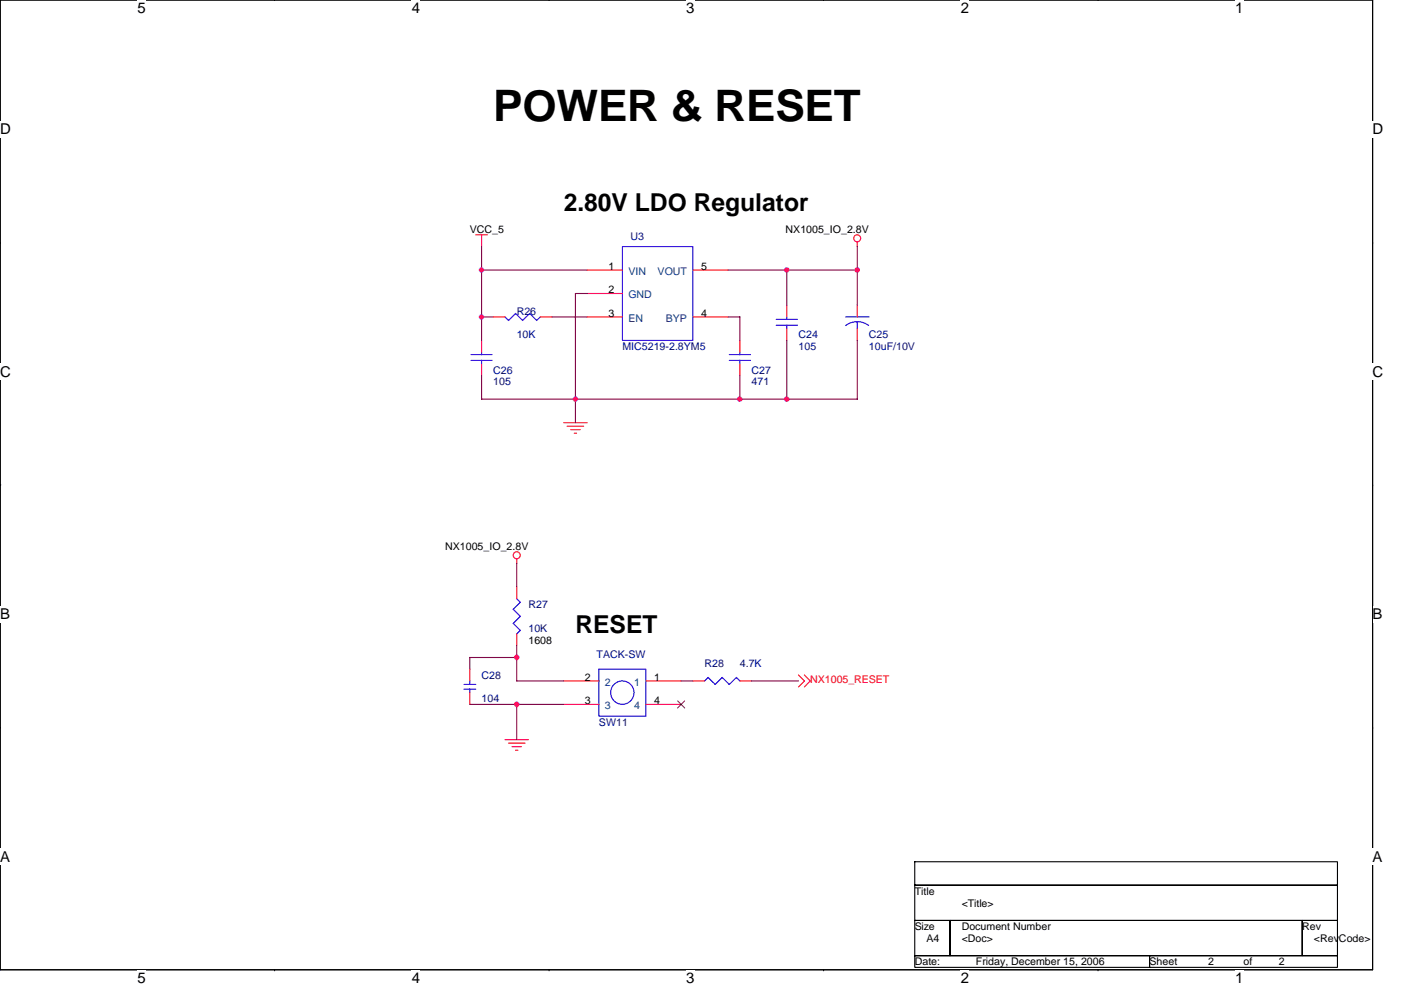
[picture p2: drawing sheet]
<svg xmlns="http://www.w3.org/2000/svg" width="297mm" height="210mm" viewBox="0 0 297 210" stroke-linecap="round" stroke-linejoin="round" font-family="sans-serif">
<path d="M0 0h291v205.6h-291z" fill="none" stroke="#000" stroke-width=".23"/>
<g fill="#fff">
<path d="M29.1 0h1.8v3.5h-1.8z"/>
<path d="M29.1 205.6h1.8v3.5h-1.8z"/>
</g>
<path d="M58.2 0h.1M58.2 205.6h.1" fill="none" stroke="#000" stroke-width=".23"/>
<g fill="#fff">
<path d="M87.3 0h1.8v3.5h-1.8z"/>
<path d="M87.3 205.6h1.8v3.5h-1.8z"/>
</g>
<path d="M116.4 0h.1M116.4 205.6h.1" fill="none" stroke="#000" stroke-width=".23"/>
<g fill="#fff">
<path d="M145.5 0h1.8v3.5h-1.8z"/>
<path d="M145.5 205.6h1.8v3.5h-1.8z"/>
</g>
<path d="M174.6 0h.1M174.6 205.6h.1" fill="none" stroke="#000" stroke-width=".23"/>
<g fill="#fff">
<path d="M203.7 0h1.8v3.5h-1.8z"/>
<path d="M203.7 205.6h1.8v3.5h-1.8z"/>
</g>
<path d="M232.8 0h.1M232.8 205.6h.1" fill="none" stroke="#000" stroke-width=".23"/>
<g fill="#fff">
<path d="M261.9 0h1.7v3.5h-1.7z"/>
<path d="M261.9 205.6h1.7v3.5h-1.7z"/>
<path d="M0 25.7h2.3v3.5h-2.3z"/>
<path d="M291 25.7h2.3v3.5h-2.3z"/>
<path d="M0 77.1h2.3v3.5h-2.3z"/>
<path d="M291 77.1h2.3v3.5h-2.3z"/>
</g>
<path d="M0 51.4h.1M291 51.4h.1" fill="none" stroke="#000" stroke-width=".23"/>
<g fill="#fff">
<path d="M0 128.5h2.1v3.5h-2.1z"/>
<path d="M291 128.5h2.1v3.5h-2.1z"/>
</g>
<path d="M0 102.8h.1M291 102.8h.1" fill="none" stroke="#000" stroke-width=".23"/>
<path d="M0 102.8h.1" fill="none" stroke="#000" stroke-width=".21"/>
<g fill="#fff">
<path d="M0 179.9h2.2v3.5h-2.2z"/>
<path d="M291 179.9h2.1v3.5h-2.1z"/>
</g>
<path d="M0 154.2h.1M291 154.2h.1M193.9 182.7h89.7v5h-89.7zM193.9 187.7h89.7v7.5h-89.7zM193.9 195.2h7.5v7.4h-7.5zM201.4 195.2h74.7v7.4h-74.7zM276.1 195.2h7.5v7.4h-7.5zM193.9 202.6h49.8v2.5h-49.8zM243.7 202.6h39.9v2.5h-39.9z" fill="none" stroke="#000" stroke-width=".23"/>
<g fill="none" stroke="#f00" stroke-width=".23">
<path d="M100.9 49.8h2.5M102.1 49.8v2.5M124.5 57.3h7.5M146.9 57.3h7.5M181.8 51.3v1M102.1 72.2v2.5M102.1 77.2v2.5M104.6 67.2h2.5M114.6 67.2h2.4M124.5 62.2h7.5M124.5 67.2h7.5M146.9 67.2h7.5"/>
<path d="M156.9 72.2v2.5M156.9 77.2v2.5M166.8 64.7v2.5M166.8 69.7v2.5M181.8 64.7v2.5M181.8 69.7v2.5M119.5 89.6h5M120.2 90.4h3.6M121 91.1h2M121.7 91.8h.6M109.6 118.5v1M109.6 124.5v2.5"/>
<path d="M109.6 134.4v2.5M99.6 141.9v2.5M99.6 146.9v2.5M107.1 156.8h5M107.8 157.6h3.5M108.6 158.3h2M109.3 159.1h.5M119.5 144.4h7.5M119.5 149.4h7.5M136.9 144.4h7.5M136.9 149.4h7.5M146.9 144.4h2.5"/>
<path d="M156.9 144.4h2.4M169.3 143.1l1.3 1.3-1.3 1.2M170.5 143.1l1.3 1.3-1.3 1.2"/>
<circle cx="181.7" cy="50.5" r=".74"/>
<circle cx="109.6" cy="117.7" r=".74"/>
</g>
<g fill="none" stroke="#00f" stroke-width=".23">
<path d="M132 52.3h14.9v19.9h-14.9zM99.9 76.4h4.4M99.9 75.2h4.4M102.1 74.7v.5M102.1 76.4v.8M109.3 66.4l1.5 1.6 1.5-1.5M109.3 66.5l-1.5 1.5-.7-.8M112.3 66.4l1.5 1.5M114.6 67.2l-.8 .8M154.6 76.4h4.5M154.6 75.2h4.5M156.9 74.7v.5"/>
<path d="M156.9 76.4v.8M164.6 69h4.5M164.6 67.7h4.5M166.8 67.2v.5M166.8 68.9v.8M179.3 67.2h5M181.8 68.2v1.5M184.2 69l-1.4-.7-1.1-.1-1.5 .3-.9 .5M108.8 129.2l1.5 1.5M109.6 127l.7 .7M110.3 127.7l-1.5 1.5M110.3 130.7l-1.5 1.5 1.5 1.5"/>
<path d="M110.3 133.7l-.8 .7M98.4 146.1h2.5M98.4 145.1h2.5M99.6 144.4v.7M99.6 146.1v.8M127 141.9h9.9v9.9h-9.9zM150.2 143.6l-.8 .8M153.1 143.6l-1.4 1.5-1.6-1.5M156.1 143.6l.8 .8M156.1 143.6l-1.5 1.5-1.5-1.5"/>
<circle cx="131.9" cy="146.9" r="2.48"/>
</g>
<path d="M143.7 148.6l1.5 1.5M145.2 148.6l-1.5 1.5" fill="none" stroke="#804000" stroke-width=".21"/>
<g fill="none" stroke="#800040" stroke-width=".23">
<path d="M102.1 57.3h22.4M102.1 52.3v19.9M154.4 57.3h27.4M166.8 57.2v7.5M181.8 52.3v12.4M102.1 67.2h2.5M117 67.2h7.5M124.5 62.2h-2.5v27.4M154.4 67.2h2.5M156.9 67.2v5M156.9 79.6v5M166.8 72.2v12.4"/>
<path d="M181.8 72.2v12.4h-79.7v-4.9M109.6 119.5v5M109.6 136.9v7.5M109.6 139.4h-10v2.5M99.6 149.4h19.9M109.5 144.4h10M109.6 149.3v7.5M144.4 144.4h2.5M159.3 144.4h10"/>
</g>
<g fill="#f0f" stroke="#f0f" stroke-width=".23">
<circle cx="109.6" cy="139.4" r=".49"/>
<circle cx="109.5" cy="149.3" r=".49"/>
<circle cx="102.1" cy="57.2" r=".49"/>
<circle cx="102.1" cy="67.2" r=".49"/>
<circle cx="122" cy="84.6" r=".49"/>
<circle cx="166.8" cy="57.2" r=".49"/>
<circle cx="181.7" cy="57.2" r=".49"/>
<circle cx="166.8" cy="84.6" r=".49"/>
<circle cx="156.8" cy="84.6" r=".49"/>
</g>
<text font-size="9.2" x="104.6" y="25.8">POWER &amp; RESET</text>
<g font-size="5.2">
<text x="119.5" y="44.7">2.80V LDO Regulator</text>
<text x="122" y="134.3">RESET</text>
</g>
<g font-size="3.2">
<text x="29.1" y="2.8">5</text>
<text x="87.3" y="2.8">4</text>
<text x="145.5" y="2.8">3</text>
<text x="203.7" y="2.8">2</text>
<text x="261.9" y="2.8">1</text>
<text x="0" y="28.5">D</text>
<text x="291" y="28.5">D</text>
<text x="0" y="79.9">C</text>
<text x="291" y="79.9">C</text>
<text x="0" y="131.3">B</text>
<text x="291" y="131.3">B</text>
<text x="0" y="182.7">A</text>
<text x="291" y="182.7">A</text>
<text x="29.1" y="208.4">5</text>
<text x="87.3" y="208.4">4</text>
<text x="145.5" y="208.4">3</text>
<text x="203.7" y="208.4">2</text>
<text x="261.9" y="208.4">1</text>
</g>
<g font-size="2.2">
<text x="99.6" y="49.3">VCC_5</text>
<text x="166.6" y="49.3">NX1005_IO_2.8V</text>
<text x="129" y="57.2">1</text>
<text x="148.6" y="57.2">5</text>
<text x="129" y="62.2">2</text>
<text x="129" y="67.2">3</text>
<text x="148.6" y="67.2">4</text>
<text x="94.4" y="116.5">NX1005_IO_2.8V</text>
<text x="112.1" y="136.4">1608</text>
<text x="124" y="144.4">2</text>
<text x="124" y="149.3">3</text>
<text x="138.7" y="144.4">1</text>
<text x="138.7" y="149.3">4</text>
<text x="193.9" y="189.7">Title</text>
<text x="193.9" y="197.2">Size</text>
<text x="203.9" y="197.2">Document Number</text>
<text x="203.9" y="192.2">&lt;Title&gt;</text>
<text x="276.1" y="197.2">Rev</text>
<text x="196.4" y="199.7">A4</text>
<text x="203.9" y="199.7">&lt;Doc&gt;</text>
<text x="278.6" y="199.7">&lt;RevCode&gt;</text>
<text x="193.9" y="204.7">Date:</text>
<text x="206.9" y="204.7">Friday, December 15, 2006</text>
<text x="243.7" y="204.7">Sheet</text>
<text x="256.2" y="204.7">2</text>
<text x="263.6" y="204.7">of</text>
<text x="271.1" y="204.7">2</text>
</g>
<g font-size="2.2" fill="#000080">
<text x="133.7" y="50.8">U3</text>
<text x="109.6" y="66.8">R26</text>
<text x="109.6" y="71.7">10K</text>
<text x="169.3" y="71.7">C24</text>
<text x="184.2" y="71.7">C25</text>
<text x="132" y="74.2">MIC5219-2.8YM5</text>
<text x="169.3" y="74.2">105</text>
<text x="184.2" y="74.2">10uF/10V</text>
<text x="104.6" y="79.2">C26</text>
<text x="104.6" y="81.7">105</text>
<text x="159.3" y="79.2">C27</text>
<text x="159.3" y="81.7">471</text>
<text x="112.1" y="129">R27</text>
<text x="112.1" y="134">10K</text>
<text x="102.1" y="143.9">C28</text>
<text x="126.5" y="139.4">TACK-SW</text>
<text x="149.4" y="141.4">R28</text>
<text x="156.9" y="141.4">4.7K</text>
<text x="102.1" y="148.9">104</text>
<text x="127" y="153.9">SW11</text>
</g>
<g font-size="2.2" fill="#004080">
<text x="133.2" y="58.3">VIN</text>
<text x="139.4" y="58.3">VOUT</text>
<text x="133.2" y="63.2">GND</text>
<text x="133.2" y="68.2">EN</text>
<text x="141.2" y="68.2">BYP</text>
<text x="128.2" y="145.4">2</text>
<text x="134.4" y="145.4">1</text>
<text x="128.2" y="150.4">3</text>
<text x="134.4" y="150.4">4</text>
</g>
<text font-size="2.2" fill="#f00" x="171.8" y="144.9">NX1005_RESET</text>
</svg>
